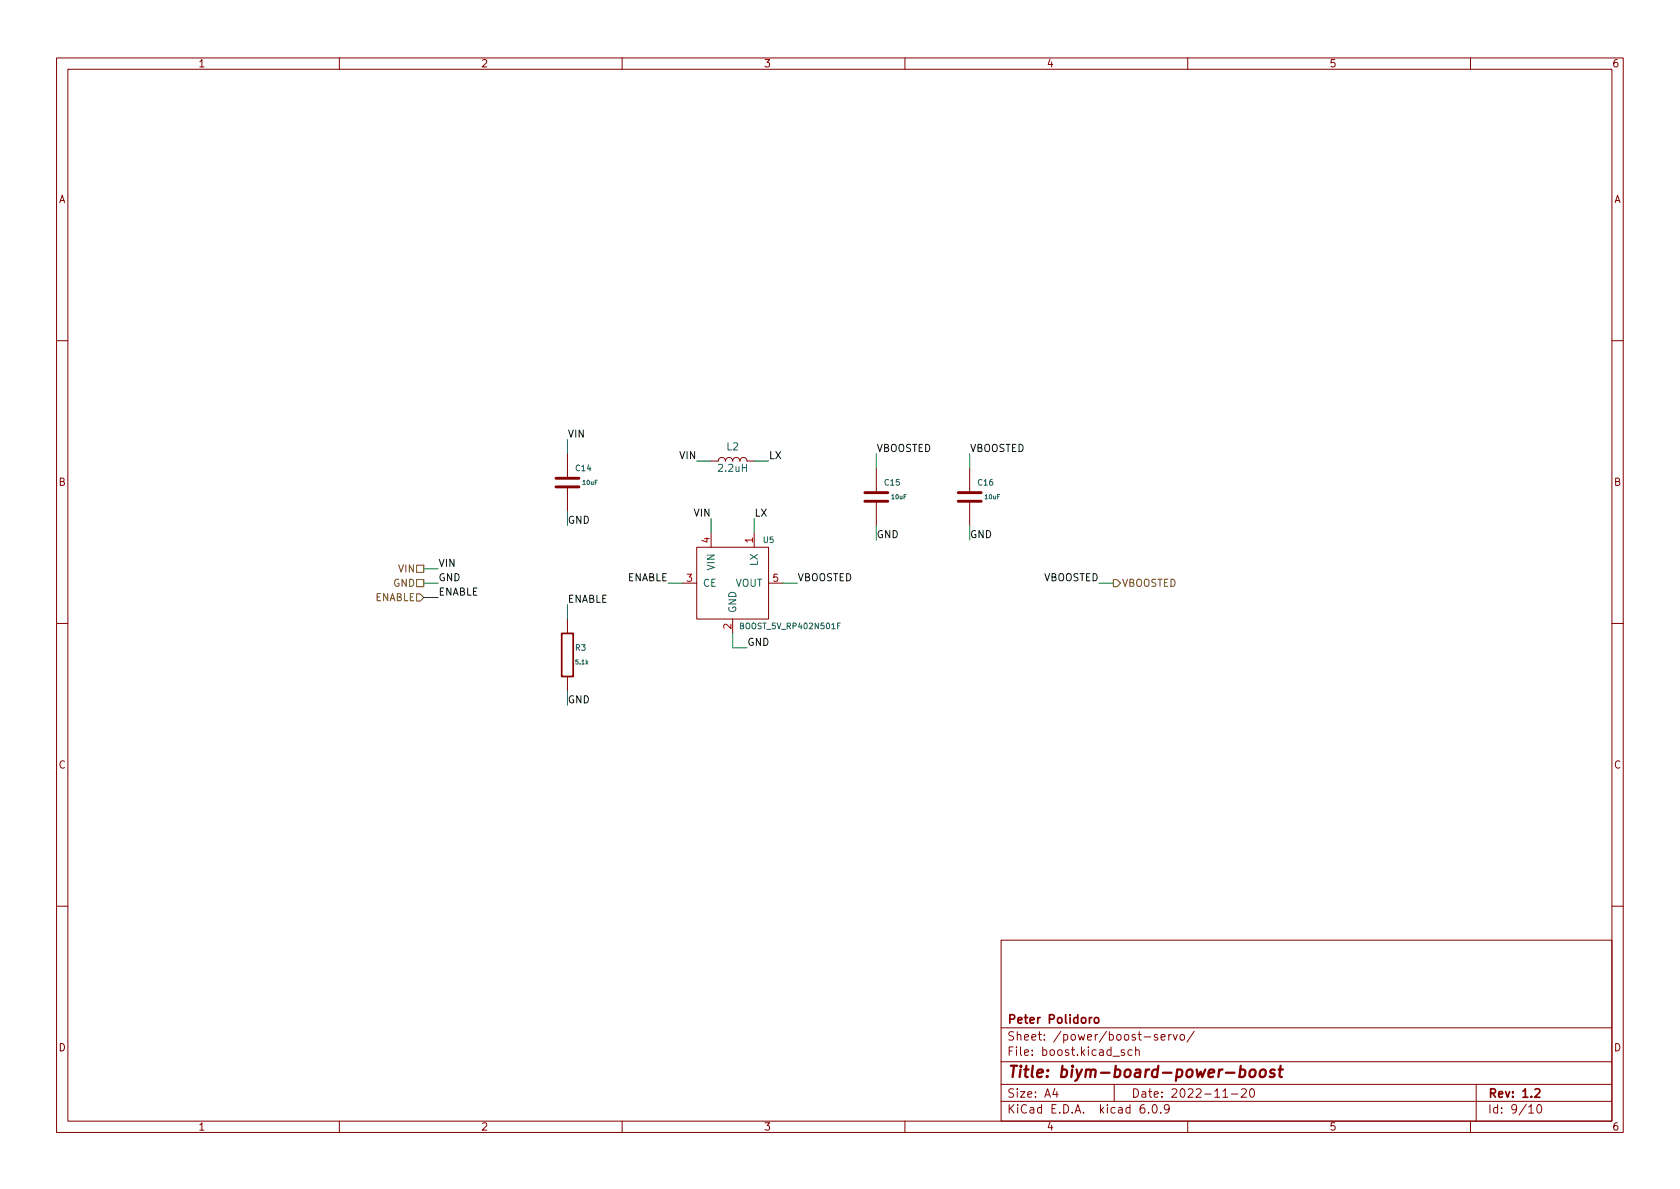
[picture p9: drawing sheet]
<svg xmlns="http://www.w3.org/2000/svg" width="297mm" height="210mm" viewBox="0 0 297 210" stroke-linecap="round" stroke-linejoin="round" font-family="sans-serif">
<g fill="none" stroke="#840000" stroke-width=".18">
<path d="M10 10.2h277v190.1h-277zM12 12.2h273v186.1h-273zM60 10.2v2M110 10.2v2M160 10.2v2M210 10.2v2M260 10.2v2M10 60.2h2M285 60.2h2M100.3 80.3v4.3M100.3 86.1v4.3M123.2 96.8h12.7v12.7h-12.7z"/>
<path d="M125.7 81.5h1.3a.64 .64 0 0 1 .6-.6 .64 .64 0 0 1 .7 .6 .64 .64 0 0 1 .6-.6 .64 .64 0 0 1 .6 .6 .64 .64 0 0 1 .7-.6 .64 .64 0 0 1 .6 .6 .64 .64 0 0 1 .6-.6 .64 .64 0 0 1 .7 .6h1.2M125.7 94.2v2.6M133.3 94.2v2.6M154.9 82.8v4.3M154.9 88.6v4.4M171.4 82.8v4.3M171.4 88.6v4.4M10 110.2h2M100.3 109.5v2.5M100.3 119.6v2.6M120.6 103.1h2.6M129.5 109.5v2.5"/>
<path d="M135.9 103.1h2.5M285 110.2h2M10 160.2h2M177 166.3h108v32h-108zM285 160.2h2M60 198.3v2M110 198.3v2M160 198.3v2M177 194.8h108M177 191.8h108M177 187.8h108M177 181.8h108"/>
<path d="M186.5 192.5l-.4 1h1M186.9 193v1M197 191.8v3M198.8 185.7l-.4-.1-.2 .2 .1 .3 .5 .1v.4h-.6M200.1 185.7l-.4-.1-.3 .3v.4l.2 .3h.5M200.8 185.8l.2-.2 .4 .1v.9M200.8 185.1v1.5M202.3 195.3a.59 .59 0 0 0-.7 .7v.5l.1 .3h.4l.3-.1v-.5l-.1-.2-.4-.1-.3 .3M203.1 196.7v.1M203.9 195.4l.2-.1a.81 .81 0 0 1 .6 .7 .81 .81 0 0 1-.3 .8h-.2a.81 .81 0 0 1-.6-.6 .81 .81 0 0 1 .3-.8zM204.6 183l-.3-.1-.2 .2v.3l.5 .1v.4h-.5M205.2 196.7v.1"/>
<path d="M205.3 183.4l.7-.1-.1-.3-.4-.1-.2 .2 .1 .8h.5M206.6 182.9v1M206.7 196l-.3 .3h-.3l-.2-.3 .1-.6 .4-.1 .2 .2a.99 .99 0 0 1-.3 1.3h-.3M207.1 182.9l-.3 .1-.2 .2M207.4 182.9l.4 1 .3-1M208.8 183l.3-.1 .3 .3v.4l-.3 .3h-.3l-.2-.3v-.4zM210 198.3v2M211.1 182.4l-1.2 1.9M216.2 194h.9M217.7 193.5h1.2M219.5 192.7l.6-.2 .2 .2 .1 .3-1 1h1M221.1 192.7l.2-.2a.81 .81 0 0 1 .6 .7 .81 .81 0 0 1-.3 .8h-.2a.81 .81 0 0 1-.3-1.3z"/>
<path d="M260 198.3v2M261 191.8v6.5M270.3 195.8l.4-.5v1.5M270.3 196.8h.9M271.9 195.4l.2-.1a.81 .81 0 0 1 .6 .7 .81 .81 0 0 1-.3 .8h-.2a.81 .81 0 0 1-.6-.6 .81 .81 0 0 1 .3-.8z"/>
</g>
<path d="M99.3 112h2v7.6h-2zM193.1 179.9l-.3 .1-.2 .2M193.6 180.1l.2-.2 .4 .2 .1 .5-.2 .3h-.3l-.2-.1zM271.4 192.7l.6-.2 .2 .2 .1 .3-1 1h1" fill="none" stroke="#840000" stroke-width=".3"/>
<path d="M219.3 189.2l.2-.1 .5 .1 .2 .3-.1 .6a.66 .66 0 0 1-1 .3M221.1 189.3a.52 .52 0 0 1 .5-.2 .52 .52 0 0 1 .4 .4l-.1 .6a.55 .55 0 0 1-.5 .4 .55 .55 0 0 1-.5-.4zM222.9 189.3a.52 .52 0 0 1 .5-.2 .52 .52 0 0 1 .4 .4v.6a.55 .55 0 0 1-.6 .4 .55 .55 0 0 1-.5-.4zM225.4 189.2a.49 .49 0 0 0-.8 .3l.1 .2 .6 .2 .1 .2-.2 .3-.2 .1-.5-.1M226.1 189.1h.7M226.4 188.5l-.2 1.7 .1 .2 .4 .1" fill="none" stroke="#840000" stroke-width=".4"/>
<path d="M98.3 86.1h4.1M98.3 84.6h4.1M152.9 88.6h4.1M152.9 87.1h4.1M169.4 88.6h4.1M169.4 87.1h4.1" fill="none" stroke="#840000" stroke-width=".51"/>
<path d="M148.6 110.2h-.5v1" fill="none" stroke="#006464" stroke-width=".18"/>
<path d="M73.7 99.9h1.2v1.3h-1.2zM73.7 105h.6l.6 .7-.6 .6h-.6zM73.7 102.5h1.2v1.3h-1.2zM196.8 102.5h.7l.6 .6-.6 .7h-.7z" fill="none" stroke="#725600" stroke-width=".18"/>
<g fill="none" stroke="#009600" stroke-width=".18">
<path d="M100.3 77.7v2.6M100.3 90.4v2.6M123.2 81.5h2.5M125.7 91.7v2.5M133.3 81.5h2.6M133.3 91.7v2.5M154.9 80.3v2.5M154.9 93v2.5M171.4 80.3v2.5M171.4 93v2.5M74.9 103.1h2.6M74.9 100.6h2.6"/>
<path d="M74.9 105.7h2.6M100.3 106.9v2.6M118.1 103.1h2.5M129.5 112v2.5h2.6M138.4 103.1h2.6M194.3 103.1h2.5M100.3 122.2v2.5"/>
</g>
<text font-size="2.8" fill="#840000" x="178" y="190.6">Title: biym-board-power-boost</text>
<g font-size="2.1" fill="#840000">
<text x="178" y="184">Sheet: /power/boost-servo/</text>
<text x="178" y="181">Peter Polidoro</text>
<text x="178" y="186.7">File: boost.kicad_sch</text>
<text x="178" y="196.9">KiCad E.D.A. kicad 6.0.9</text>
<text x="178" y="194.1">Size: A4</text>
<text x="200" y="194.1">Date: 2022-11-20</text>
<text x="263" y="194.1">Rev: 1.2</text>
<text x="263" y="196.9">Id: 9/10</text>
</g>
<g font-size="1.8" fill="#840000">
<text x="35" y="11.9">1</text>
<text x="85" y="11.9">2</text>
<text x="135" y="11.9">3</text>
<text x="185" y="11.9">4</text>
<text x="235" y="11.9">5</text>
<text x="285" y="11.9">6</text>
<text x="10.3" y="35.9">A</text>
<text x="285.3" y="35.9">A</text>
<text x="10.3" y="85.9">B</text>
<text x="285.3" y="85.9">B</text>
<text x="10.3" y="135.9">C</text>
<text x="285.3" y="135.9">C</text>
<text x="10.3" y="185.9">D</text>
<text x="285.3" y="185.9">D</text>
<text x="35" y="199.9">1</text>
<text x="85" y="199.9">2</text>
<text x="135" y="199.9">3</text>
<text x="185" y="199.9">4</text>
<text x="235" y="199.9">5</text>
<text x="285" y="199.9">6</text>
</g>
<g font-size="1.8" fill="#0f0f0f">
<text x="100.3" y="77.4">VIN</text>
<text x="120.2" y="81.2">VIN</text>
<text x="135.9" y="81.2">LX</text>
<text x="154.9" y="79.9">VBOOSTED</text>
<text x="171.4" y="79.9">VBOOSTED</text>
<text x="100.3" y="92.6">GND</text>
<text x="122.8" y="91.3">VIN</text>
<text x="133.3" y="91.3">LX</text>
<text x="154.9" y="95.1">GND</text>
<text x="171.4" y="95.1">GND</text>
<text x="77.5" y="100.2">VIN</text>
<text x="77.5" y="102.8">GND</text>
<text x="77.5" y="105.3">ENABLE</text>
<text x="100.3" y="106.6">ENABLE</text>
<text x="110.8" y="102.8">ENABLE</text>
<text x="141" y="102.8">VBOOSTED</text>
<text x="184.4" y="102.8">VBOOSTED</text>
<text x="132.1" y="114.2">GND</text>
<text x="100.3" y="124.4">GND</text>
</g>
<g font-size="1.8" fill="#006464">
<text x="127.1" y="83.4">2.2uH</text>
<text x="128.5" y="79.6">L2</text>
<text x="126.4" y="100.7" transform="rotate(-90 126.4 100.7)">VIN</text>
<text x="134" y="100" transform="rotate(-90 134 100)">LX</text>
<text x="124.2" y="103.8">CE</text>
<text x="130" y="103.8">VOUT</text>
<text x="130.2" y="108.5" transform="rotate(-90 130.2 108.5)">GND</text>
</g>
<g font-size="1.8" fill="#a90000">
<text x="125.5" y="96" transform="rotate(-90 125.5 96)">4</text>
<text x="133.1" y="96" transform="rotate(-90 133.1 96)">1</text>
<text x="121.4" y="102.9">3</text>
<text x="136.7" y="102.9">5</text>
<text x="129.3" y="111.2" transform="rotate(-90 129.3 111.2)">2</text>
</g>
<g font-size="1.8" fill="#725600">
<text x="70.5" y="101.2">VIN</text>
<text x="66.2" y="106.3">ENABLE</text>
<text x="69.5" y="103.8">GND</text>
<text x="198.3" y="103.8">VBOOSTED</text>
</g>
<g font-size="1.4" fill="#006464">
<text x="101.8" y="83.3">C14</text>
<text x="156.5" y="85.8">C15</text>
<text x="173" y="85.8">C16</text>
<text x="135" y="96">U5</text>
<text x="131.2" y="111.2">BOOST_5V_RP402N501F</text>
<text x="101.8" y="115.1">R3</text>
</g>
<g font-size="1.1" fill="#006464">
<text x="103.1" y="85.7">10uF</text>
<text x="157.7" y="88.3">10uF</text>
<text x="174.2" y="88.3">10uF</text>
<text x="101.8" y="117.5">5.1k</text>
</g>
</svg>
